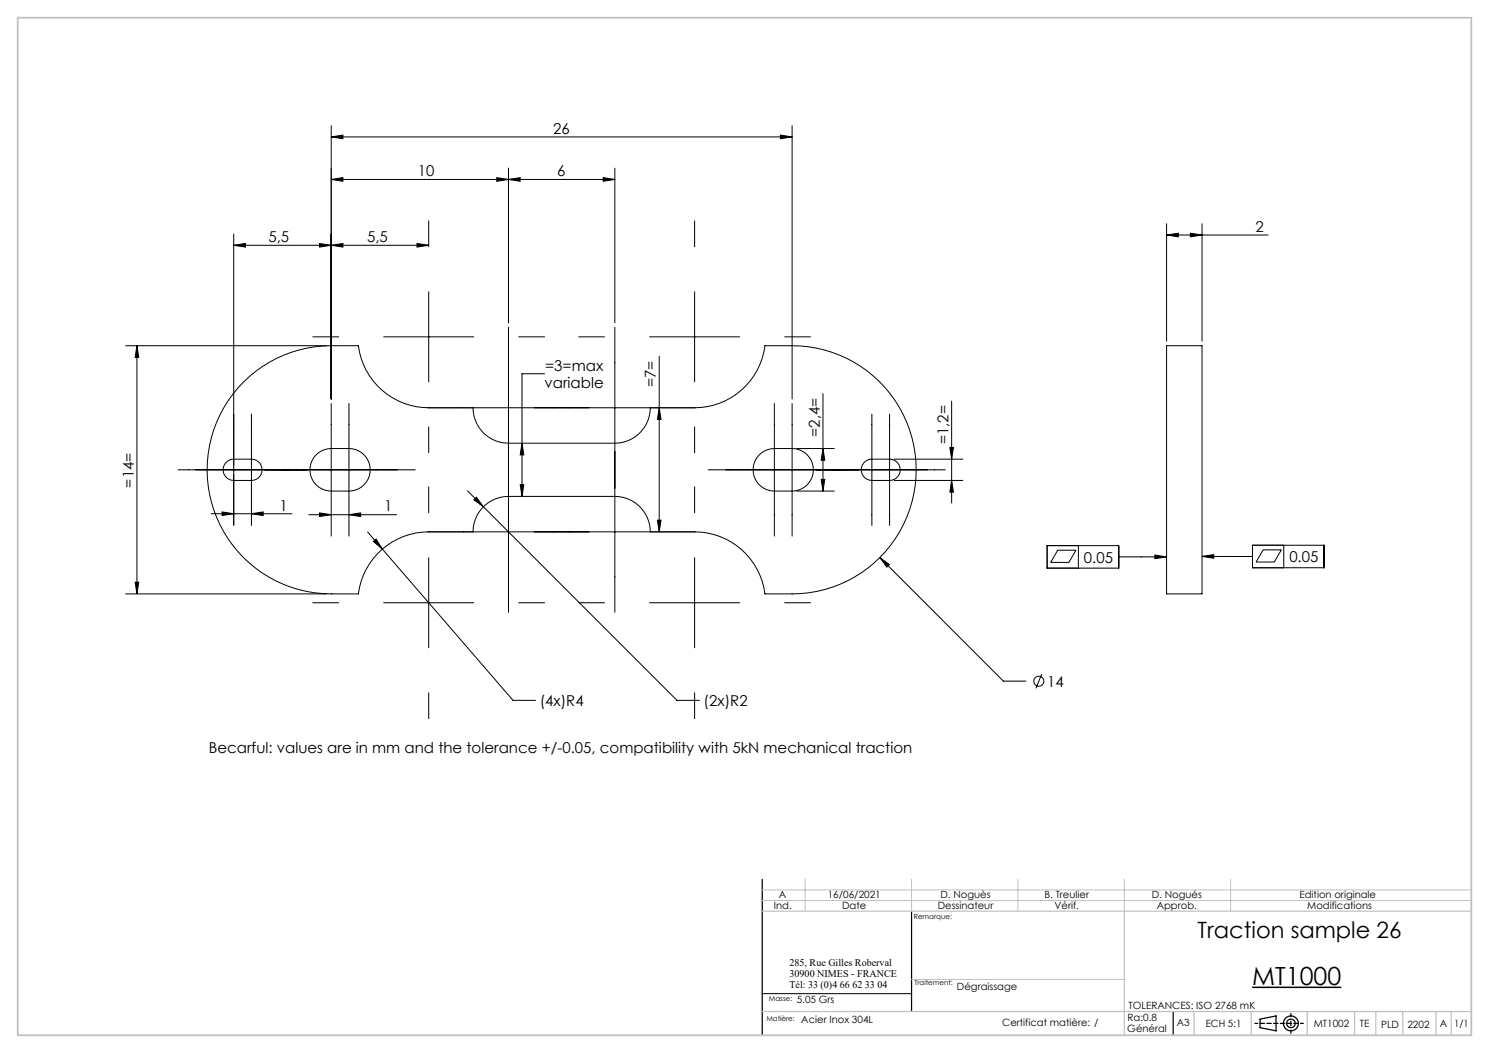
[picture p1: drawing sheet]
<svg xmlns="http://www.w3.org/2000/svg" width="420mm" height="297mm" viewBox="0 0 420 297" stroke-linecap="round" stroke-linejoin="round" font-family="sans-serif">
<g fill="none" stroke="#000" stroke-width=".28">
<path d="M93.4 38.6l3.3-.5v1zM93.4 35.4v77.1M93.4 38.6h130M220.1 38.1l3.3 .5-3.3 .5zM223.4 35.4v77.1M93.4 50.6l3.3-.5v1zM93.4 50.6h80M140.1 50.1l3.3 .5-3.3 .5zM143.4 50.6l3.3-.5v1zM143.4 47.4v43.6M170.1 50.1l3.3 .5-3.3 .5zM173.4 47.4v43.6"/>
<path d="M65.9 69.2l3.3-.5v1zM65.9 66v82.2M65.9 69.2h55M90.1 68.7l3.3 .5-3.3 .5zM93.4 69.2l3.3-.5v1zM117.6 68.7l3.3 .5-3.3 .5zM120.9 62.3v7.3M195.9 62.3v7.3M329.1 66.3l3.3-.5v1zM329.1 63.1v33.1M329.1 66.3h28.6M335.8 65.8l3.3 .5-3.3 .5z"/>
<path d="M339.1 63.1v33.1M35.5 97.5h56.7M38.6 97.5l.5 3.3h-1zM38.6 97.5v70M88.2 95h7.3M108.2 95h25.4M120.9 82.3v25.4M143.4 92.3v80.4M146.3 95h7.3M163.2 95h7.3M173.4 92.3v80.4M183.2 95h25.4"/>
<path d="M195.9 82.3v25.4M221.3 95h7.3M329.1 97.5h10v70h-10zM70.9 116.8v31.4M93.4 113.8v37.4M98.4 113.8v37.4M120.7 115h75.4M120.9 115a20 20 0 0 1-19.8-17.5 53.9 53.9 0 0 0-16.7 1.2 35 35 0 0 0-25.7 38.4 35 35 0 0 0 34.7 30.4h7.7a20 20 0 0 1 19.8-17.5M133.4 115a10 10 0 0 0 10 10h30a10 10 0 0 0 10-10M153.6 105.4h-6.4v34.6M185.9 100.5v49.5M185.9 115l.6 3.3h-1.1z"/>
<path d="M195.9 115a20 20 0 0 0 19.9-17.5 53.9 53.9 0 0 1 16.7 1.2 35 35 0 0 1 25.6 38.4 35 35 0 0 1-34.7 30.4h-7.6a20 20 0 0 0-19.9-17.5M218.4 113.8v37.4M223.4 113.8v37.4M232.1 111v27.5M245.9 116.8v31.4M250.9 116.8v31.4M268.4 113.1v28.8M50.2 132.5h66.9M64.1 130.2l1.2-.6 .6-.1h5a3 3 0 0 1 3 3 3 3 0 0 1-3 3h-5a3 3 0 0 1-2.8-2 3 3 0 0 1 1-3.3zM89.2 128.3a6 6 0 0 1 4.2-1.8h5a6 6 0 0 1 6 6 6 6 0 0 1-6 6h-5a6 6 0 0 1-5.5-3.7 6 6 0 0 1 1.3-6.5zM120.9 120.4v7.3M120.9 137.3v7.3"/>
<path d="M131.9 138.4l4.5 4.5M146.7 136.7h1l-.5 3.3zM147.2 125l.5 3.3h-1zM195.9 120.4v7.3M195.9 137.3v7.3M199.7 132.5h66.9M214.2 128.3a6 6 0 0 1 4.2-1.8h5a6 6 0 0 1 6 6 6 6 0 0 1-6 6h-5a6 6 0 0 1-5.5-3.7 6 6 0 0 1 1.3-6.5zM224.7 138.5h10.6M224.7 126.5h10.6M231.6 135.2h1l-.5 3.3zM232.1 126.5l.5 3.3h-1zM243.6 130.6a3 3 0 0 1 2.3-1.1h5a3 3 0 0 1 3 3 3 3 0 0 1-3 3h-5a3 3 0 0 1-2.7-1.7 3 3 0 0 1 .4-3.2z"/>
<path d="M252.2 129.5h19.4M252.2 135.5h19.4M267.9 126.2h1l-.5 3.3zM268.4 135.5l.5 3.3h-1zM59.6 144.9h22.7M62.6 144.4l3.3 .5-3.3 .5zM70.9 144.9l3.3-.5v1zM87.1 145.2h24.8M90.1 144.7l3.3 .5-3.3 .5zM98.4 145.2l3.3-.5v1zM103.7 150.1l4.2 4.8M105.3 152.7l.8-.7 1.8 2.9z"/>
<path d="M107.9 154.9l36.8 42.6h6.4M120.7 150h75.4M120.9 157.3v25.4M133.4 150a10 10 0 0 1 10-10h30a10 10 0 0 1 10 10M133.7 141l.7-.8 2 2.7zM136.4 142.9l54.6 54.6h6.3M185.4 146.7h1.1l-.6 3.3zM195.9 157.3v25.4M248.2 157.3l2.7 1.9-.7 .8zM248.2 157.3l34.8 34.8h6.4M295.4 153.9h20.1v6.3h-20.1zM298.3 155.2h5.2l-2 3.4h-5.1z"/>
<path d="M304.2 153.9v6.3M315.5 157.1h13.6M325.8 156.6l3.3 .5-3.3 .5zM339.1 156.9l3.3-.5v1.1zM339.1 156.9l14.2 .1M353.3 153.8h20.2v6.3h-20.2zM356.3 155.1h5.1l-2 3.4h-5.1zM362.1 153.8v6.3M35.5 167.5h56.7M38.1 164.2h1l-.5 3.3zM88.2 170h7.3M108.2 170h25.4"/>
<path d="M146.3 170h7.3M163.2 170h7.3M183.2 170h25.4M221.3 170h7.3M120.9 195.4v7.3M195.9 195.4v7.3M293.8 190.1l-1.6 4.1M215 280.3h42.1"/>
<circle cx="293" cy="192.1" r="1.41"/>
</g>
<path d="M353.2 278.5h25.1" fill="none" stroke="#000" stroke-width=".43"/>
<g fill="none" stroke="#000" stroke-width=".35">
<path d="M215 248v44M257.1 257v28.3M330.9 285.3v6.7M355.4 287.5l4.5-.9v4.2l-4.5-.9z"/>
<circle cx="364.1" cy="288.7" r="2.1"/>
<circle cx="364.1" cy="288.7" r="1.2"/>
</g>
<path d="M364.1 285.8v5.7" fill="none" stroke="#000" stroke-width=".35" stroke-dasharray="6.3 1.3 1.3 1.3" stroke-dashoffset="5.4"/>
<path d="M354 288.7h13.6" fill="none" stroke="#000" stroke-width=".35" stroke-dasharray="1.3 .6" stroke-dashoffset=".5"/>
<path d="M215 254h200M215 251h200M227.1 248v9M257.1 248v9M287.1 248v9M317.1 248v9M347.1 248v9M257.1 276.3h60" fill="none" stroke="#c0c0c0" stroke-width=".28"/>
<path d="M215 257h200M317.1 257v35M215 285.3h200M336.8 285.3v6.7M352.9 285.3v6.7M368.7 285.3v6.7M382.1 285.3v6.7M388.1 285.3v6.7M395.7 285.3v6.7M405 285.3v6.7M409.3 285.3v6.7" fill="none" stroke="#c0c0c0" stroke-width=".35"/>
<path d="M5 5h410v287h-410z" fill="none" stroke="#c0c0c0" stroke-width=".5"/>
<g fill="#000">
<path d="M93.4 38.6l3.3-.5v1zM220.1 38.1l3.3 .5-3.3 .5zM90.1 144.7l3.3 .5-3.3 .5zM98.4 145.2l3.3-.5v1zM105.3 152.7l2.6 2.2-1.8-2.9zM133.7 141l2.7 1.9-2-2.7zM248.2 157.3l2 2.7 .7-.8zM147.2 125l.5 3.3h-1zM146.7 136.7h1l-.5 3.3zM329.1 66.3l3.3-.5v1zM335.8 65.8l3.3 .5-3.3 .5z"/>
<path d="M140.1 50.1l3.3 .5-3.3 .5zM93.4 50.6l3.3-.5v1zM170.1 50.1l3.3 .5-3.3 .5zM143.4 50.6l3.3-.5v1zM117.6 68.7l3.3 .5-3.3 .5zM93.4 69.2l3.3-.5v1zM90.1 68.7l3.3 .5-3.3 .5zM65.9 69.2l3.3-.5v1zM70.9 144.9l3.3-.5v1zM62.6 144.4l3.3 .5-3.3 .5z"/>
<path d="M38.6 97.5l.5 3.3h-1zM38.1 164.2h1l-.5 3.3zM185.9 115l.6 3.3h-1.1zM185.4 146.7h1.1l-.6 3.3z"/>
<path d="M231.6 135.2h1l-.5 3.3zM232.1 126.5l.5 3.3h-1z"/>
<path d="M267.9 126.2h1l-.5 3.3zM268.4 135.5l.5 3.3h-1z"/>
<path d="M339.1 156.9l3.3-.5v1.1zM325.8 156.6l3.3 .5-3.3 .5z"/>
</g>
<text font-size="7.1" x="353.2" y="277.7">MT1000</text>
<text font-size="6.3" x="337.8" y="264.7">Traction sample 26</text>
<g font-size="4.2">
<text x="156" y="37.7">26</text>
<text x="117.8" y="49.7">10</text>
<text x="157.2" y="49.7">6</text>
<text x="354.2" y="65.4">2</text>
<text x="75.7" y="68.3">5,5</text>
<text x="103.6" y="68.3">5,5</text>
<text x="153.8" y="104.5">=3=max</text>
<text x="153.6" y="109.5">variable</text>
<text x="185" y="109.2" transform="rotate(-90 185 109.2)">=7=</text>
<text x="231.2" y="123.2" transform="rotate(-90 231.2 123.2)">=2,4=</text>
<text x="267.5" y="125.3" transform="rotate(-90 267.5 125.3)">=1,2=</text>
<text x="37.7" y="137.5" transform="rotate(-90 37.7 137.5)">=14=</text>
<text x="78.8" y="144">1</text>
<text x="108.4" y="144.3">1</text>
<text x="305.7" y="158.7">0.05</text>
<text x="363.7" y="158.6">0.05</text>
<text x="295.3" y="193.7">14</text>
<text x="152.2" y="199.1">(4x)R4</text>
<text x="198.5" y="199.1">(2x)R2</text>
<text x="58.9" y="212.3">Becarful: values are in mm and the tolerance +/-0.05, compatibility with 5kN mechanical traction</text>
</g>
<g font-size="2.9">
<text x="222.7" y="272.5">285, Rue Gilles Roberval</text>
<text x="222.7" y="275.5">30900 NIMES - FRANCE</text>
<text x="222.7" y="278.5">Tél: 33 (0)4 66 62 33 04</text>
</g>
<g font-size="2.8">
<text x="218.3" y="256.5">Ind.</text>
<text x="219.7" y="253.3">A</text>
<text x="233.5" y="253.3">16/06/2021</text>
<text x="237.6" y="256.5">Date</text>
<text x="264.5" y="256.5">Dessinateur</text>
<text x="265.3" y="253.3">D. Noguès</text>
<text x="294.6" y="253.3">B. Treulier</text>
<text x="297.4" y="256.5">Vérif.</text>
<text x="324.9" y="253.3">D. Nogués</text>
<text x="326.3" y="256.5">Approb.</text>
<text x="366.5" y="253.4">Edition originale</text>
<text x="368.7" y="256.5">Modifications</text>
<text x="269.9" y="279.2">Dégraissage</text>
<text x="224.7" y="282.9">5.05 Grs</text>
<text x="318" y="287.9">Ra:0.8</text>
<text x="318.3" y="284.5">TOLERANCES: ISO 2768 mK</text>
<text x="226" y="288.6">Acier Inox 304L</text>
<text x="282.7" y="289.3">Certificat matière: /</text>
<text x="318" y="291.2">Général</text>
<text x="332" y="289.5">A3</text>
<text x="340.1" y="289.5">ECH 5:1</text>
<text x="370.6" y="289.6">MT1002</text>
<text x="383.6" y="289.7">TE</text>
<text x="389.6" y="289.9">PLD</text>
<text x="397" y="289.9">2202</text>
<text x="406.2" y="289.6">A</text>
<text x="410.2" y="289.6">1/1</text>
</g>
<g font-size="2">
<text x="257.7" y="259.3">Remarque:</text>
<text x="257.9" y="277.9">Traitement:</text>
<text x="216.2" y="288">Matière:</text>
<text x="216.9" y="282.3">Masse:</text>
</g>
</svg>
